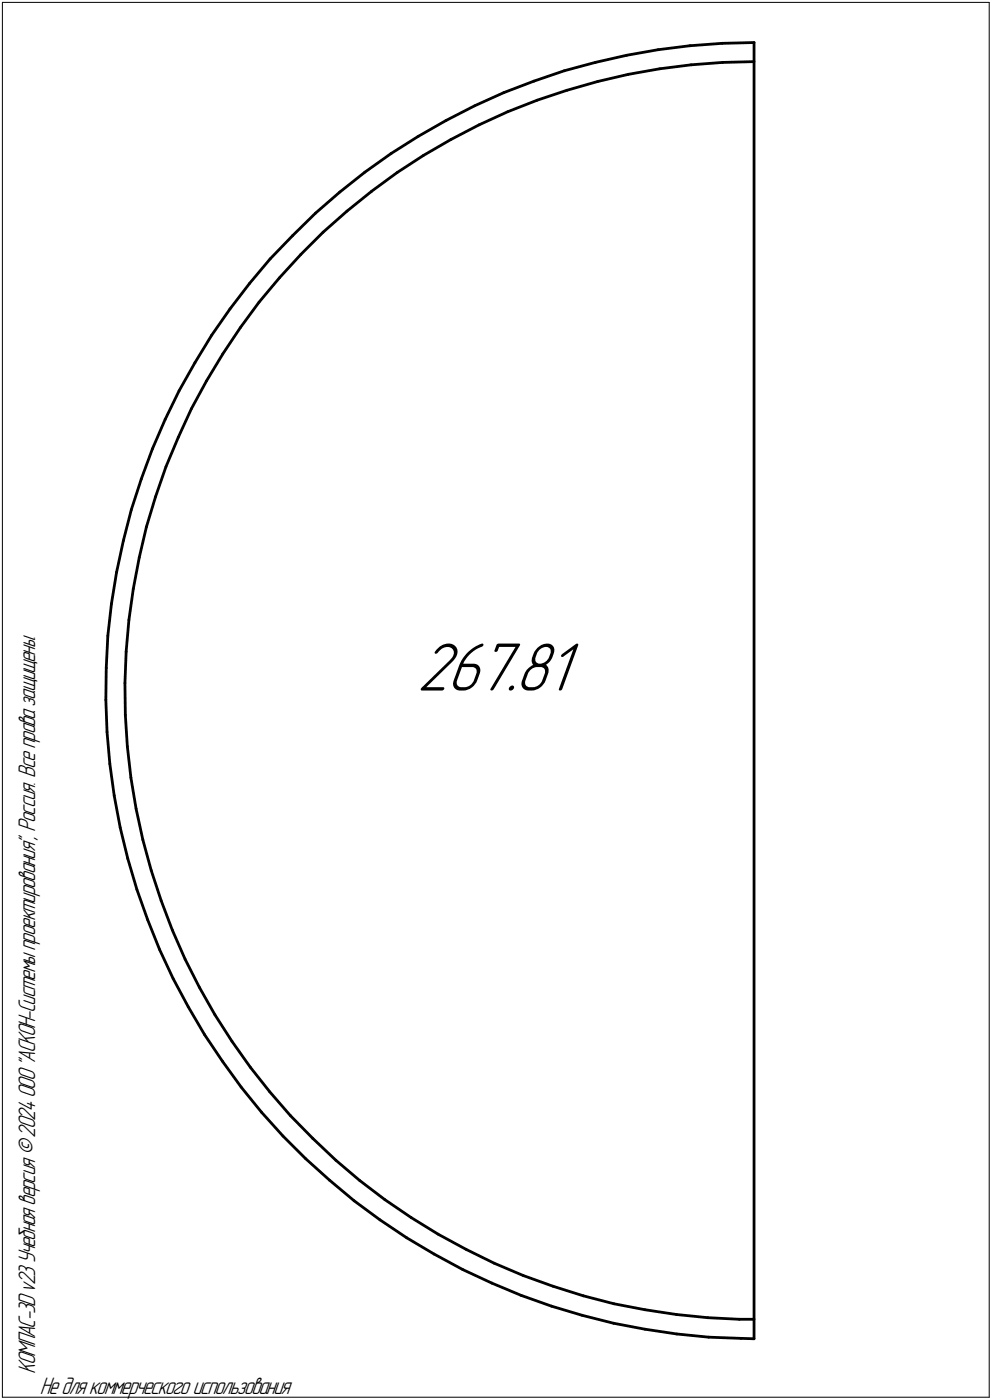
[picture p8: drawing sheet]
<svg xmlns="http://www.w3.org/2000/svg" width="211mm" height="298mm" viewBox="0 0 211 298" stroke-linecap="round" stroke-linejoin="round" font-family="sans-serif">
<g fill="none" stroke="#000" stroke-width=".59">
<path d="M107.2 19.7l6.4-2.4zM113.6 17.3l6.5-2.2zM120.1 15.1l6.6-1.8zM120.6 19.2l6.6-1.8zM126.7 13.3l6.6-1.5zM127.2 17.4l6.5-1.6zM133.3 11.8l6.7-1.2zM133.7 15.8l6.7-1.2zM140 10.6l6.8-.9zM140.4 14.6l6.7-.8zM146.8 9.7l6.9-.5zM147.1 13.8l6.7-.5z"/>
<path d="M153.7 9.2l6.7-.1zM153.8 13.3l6.6-.2zM160.4 9.1v276zM77.6 36.7l5.6-4zM83.2 32.7l5.8-3.7zM84.5 36.7l5.6-3.6zM89 29l5.9-3.3zM90.1 33.1l5.8-3.4zM94.9 25.7l6.1-3.2zM95.9 29.7l6-3.1zM101 22.5l6.2-2.8zM101.9 26.6l6.1-2.8z"/>
<path d="M108 23.8l6.3-2.5zM114.3 21.3l6.3-2.1zM57.5 55.1l-4.4 5.3zM59.4 59.2l-4.3 5.1zM62.2 50.2l4.9-4.8zM62.2 50.2l-4.7 4.9zM64 54.2l4.7-4.8zM64 54.2l-4.6 5zM67.1 45.4l5.2-4.5zM68.7 49.4l5.1-4.4zM72.3 40.9l5.3-4.2zM73.8 45l5.3-4.3z"/>
<path d="M79.1 40.7l5.4-4zM41.5 77.2l-3.4 6zM45 71.4l-3.5 5.8zM47.4 75.4l-3.5 5.7zM48.9 65.8l-3.9 5.6zM51.1 69.8l-3.7 5.6zM53.1 60.4l-4.2 5.4zM55.1 64.3l-4 5.5zM32.4 95.6l-2.3 6.4zM35.1 89.3l-2.7 6.3zM35.3 99.4l-2.2 6.3zM37.9 93.1l-2.6 6.3z"/>
<path d="M38.1 83.2l-3 6.1zM40.7 87l-2.8 6.1zM43.9 81.1l-3.2 5.9zM26.2 115.1l-1.4 6.7zM27.9 108.5l-1.7 6.6zM29.6 118.7l-1.2 6.7zM30.1 102l-2.2 6.5zM31.2 112.2l-1.6 6.5zM33.1 105.7l-1.9 6.5zM22.9 135.4l-.3 6.8zM23.7 128.6l-.8 6.8zM24.8 121.8l-1.1 6.8z"/>
<path d="M26.8 138.8l-.2 6.7zM27.4 132l-.6 6.8zM28.4 125.4l-1 6.6zM22.5 149l.3 6.9zM22.6 142.2l-.1 6.8zM22.8 155.9l.6 6.7zM26.6 145.5l.1 6.7zM26.7 152.2l.4 6.7zM27.1 158.9l.8 6.7zM23.4 162.6l.9 6.8zM24.3 169.4l1.3 6.8zM25.6 176.2l1.6 6.6z"/>
<path d="M27.9 165.6l1.1 6.6zM29 172.2l1.4 6.6zM30.4 178.8l1.8 6.5zM27.2 182.8l1.9 6.6zM29.1 189.4l2.3 6.4zM31.4 195.8l2.6 6.4zM32.2 185.3l2.1 6.5zM34.3 191.8l2.4 6.2zM36.7 198l2.7 6.2zM34 202.2l2.8 6.2zM36.8 208.4l3.2 6zM39.4 204.2l3 6z"/>
<path d="M40 214.4l3.5 5.9zM42.4 210.2l3.3 5.9zM45.7 216.1l3.7 5.6zM43.5 220.3l3.8 5.7zM47.3 226l4 5.5zM49.4 221.7l3.9 5.5zM51.3 231.5l4.3 5.3zM53.3 227.2l4.1 5.3zM55.6 236.8l4.6 5.1zM57.4 232.5l4.4 5.1zM61.8 237.6l4.7 4.8zM60.2 241.9l4.8 4.8z"/>
<path d="M65 246.7l5.1 4.6zM66.5 242.4l5 4.7zM70.1 251.3l5.3 4.4zM71.5 247.1l5 4.3zM75.4 255.7l5.5 4.1zM76.5 251.4l5.4 4zM80.9 259.8l5.6 3.8zM81.9 255.4l5.6 3.8zM87.5 259.2l5.7 3.6zM86.5 263.6l5.9 3.4zM92.4 267l6.1 3.3zM93.2 262.8l5.9 3.2z"/>
<path d="M98.5 270.3l6.1 2.9zM99.1 266l6.1 3zM104.6 273.2l6.3 2.6zM105.2 269l6.1 2.6zM110.9 275.8l6.4 2.3zM111.3 271.6l6.4 2.3zM117.3 278.1l6.6 2zM117.7 273.9l6.4 2zM124.1 275.9l6.5 1.7zM130.6 277.6l6.6 1.3zM137.2 278.9l6.7 1zM143.9 279.9l6.7 .7z"/>
<path d="M123.9 280.1l6.7 1.7zM130.6 281.8l6.6 1.2zM137.2 283l6.8 1.1zM144 284.1l6.8 .6zM150.6 280.6l6.7 .3zM150.8 284.7l6.8 .3zM157.3 280.9h3.1zM157.6 285l2.8 .1z"/>
</g>
<path d="M88.7 135.8h35.1zM88.7 135.9h35.1zM88.7 136h35.1zM88.7 136.1h35.1zM88.7 136.1h35.1zM88.7 136.2h35.1zM88.7 136.3h35.1zM88.7 136.4h35.1zM88.7 136.5h35.1zM88.7 136.6h35.1zM88.7 136.7h35.1zM88.7 136.7h35.1zM88.7 136.8h35.1zM88.7 136.9h35.1zM88.7 137h35.1zM88.7 137.1h35.1zM88.7 137.2h35.1zM88.7 137.2h35.1zM88.7 137.3h35.1zM88.7 137.4h35.1zM88.7 137.5h35.1zM88.7 137.6h35.1zM88.7 137.7h35.1zM88.7 137.8h35.1zM88.7 137.8h35.1zM88.7 137.9h35.1zM88.7 138h35.1zM88.7 138.1h35.1zM88.7 138.2h35.1zM88.7 138.3h35.1zM88.7 138.3h35.1zM88.7 138.4h35.1zM88.7 138.5h35.1zM88.7 138.6h35.1zM88.7 138.7h35.1zM88.7 138.8h35.1zM88.7 138.9h35.1zM88.7 138.9h35.1zM88.7 139h35.1zM88.7 139.1h35.1zM88.7 139.2h35.1zM88.7 139.3h35.1zM88.7 139.4h35.1zM88.7 139.4h35.1zM88.7 139.5h35.1zM88.7 139.6h35.1zM88.7 139.7h35.1zM88.7 139.8h35.1zM88.7 139.9h35.1zM88.7 140h35.1zM88.7 140h35.1zM88.7 140.1h35.1zM88.7 140.2h35.1zM88.7 140.3h35.1zM88.7 140.4h35.1zM88.7 140.5h35.1zM88.7 140.5h35.1zM88.7 140.6h35.1zM88.7 140.7h35.1zM88.7 140.8h35.1zM88.7 140.9h35.1zM88.7 141h35.1zM88.7 141.1h35.1zM88.7 141.1h35.1zM88.7 141.2h35.1zM88.7 141.3h35.1zM88.7 141.4h35.1zM88.7 141.5h35.1zM88.7 141.6h35.1zM88.7 141.6h35.1zM88.7 141.7h35.1zM88.7 141.8h35.1zM88.7 141.9h35.1zM88.7 142h35.1zM88.7 142.1h35.1zM88.7 142.2h35.1zM88.7 142.2h35.1zM88.7 142.3h35.1zM88.7 142.4h35.1zM88.7 142.5h35.1zM88.7 142.6h35.1zM88.7 142.7h35.1zM88.7 142.7h35.1zM88.7 142.8h35.1zM88.7 142.9h35.1zM88.7 143h35.1zM88.7 143.1h35.1zM88.7 143.2h35.1zM88.7 143.3h35.1zM88.7 143.3h35.1zM88.7 143.4h35.1zM88.7 143.5h35.1zM88.7 143.6h35.1zM88.7 143.7h35.1zM88.7 143.8h35.1zM88.7 143.8h35.1zM88.7 143.9h35.1zM88.7 144h35.1zM88.7 144.1h35.1zM88.7 144.2h35.1zM88.7 144.3h35.1zM88.7 144.4h35.1zM88.7 144.4h35.1zM88.7 144.5h35.1zM88.7 144.6h35.1zM88.7 144.7h35.1zM88.7 144.8h35.1zM88.7 144.9h35.1zM88.7 144.9h35.1zM88.7 145h35.1zM88.7 145.1h35.1zM88.7 145.2h35.1zM88.7 145.3h35.1zM88.7 145.4h35.1zM88.7 145.5h35.1zM88.7 145.5h35.1zM88.7 145.6h35.1zM88.7 145.7h35.1zM88.7 145.8h35.1zM88.7 145.9h35.1zM88.7 146h35.1zM88.7 146h35.1zM88.7 146.1h35.1zM88.7 146.2h35.1zM88.7 146.3h35.1zM88.7 146.4h35.1zM88.7 146.5h35.1zM88.7 146.6h35.1zM88.7 146.6h35.1zM88.7 146.7h35.1zM88.7 146.8h35.1zM88.7 146.9h35.1zM88.7 147h35.1zM88.7 147.1h35.1zM88.7 147.2h35.1zM88.7 147.2h35.1zM88.7 147.3h35.1zM88.7 147.4h35.1zM88.7 147.5h35.1zM88.7 147.6h35.1zM88.7 147.7h35.1zM88.7 147.7h35.1zM88.7 147.8h35.1zM88.7 147.9h35.1zM88.7 148h35.1zM88.7 148.1h35.1zM88.7 148.2h35.1zM88.7 148.3h35.1zM88.7 148.3h35.1zM88.7 148.4h35.1zM88.7 148.5h35.1zM88.7 148.6h35.1zM88.7 148.7h35.1zM88.7 148.8h35.1zM88.7 148.8h35.1zM88.7 148.9h35.1zM88.7 149h35.1zM88.7 149.1h35.1zM88.7 149.2h35.1zM88.7 149.3h35.1zM88.7 149.4h35.1zM88.7 149.4h35.1zM88.7 149.5h35.1zM88.7 149.6h35.1zM88.7 149.7h35.1zM88.7 149.8h35.1zM88.7 149.9h35.1zM88.7 149.9h35.1zM88.7 150h35.1z" fill="#fff" stroke="#fff" stroke-width=".21"/>
<path d="M.5 .5v297zM.5 .5h210zM210.5 .5v297zM.5 297.5h210z" fill="none" stroke="#000" stroke-width=".21"/>
<text font-size="15.6" x="88.7" y="147">267.81</text>
<g font-size="5.4">
<text x="7.5" y="292.5" transform="rotate(-90 7.5 292.5)">КОМПАС-3Dv23Учебнаяверсия©2024ООО&quot;АСКОН-Системыпроектирования&quot;, Россия. Всеправазащищены.</text>
<text x="8.5" y="296.7">Недлякоммерческогоиспользования</text>
</g>
</svg>
